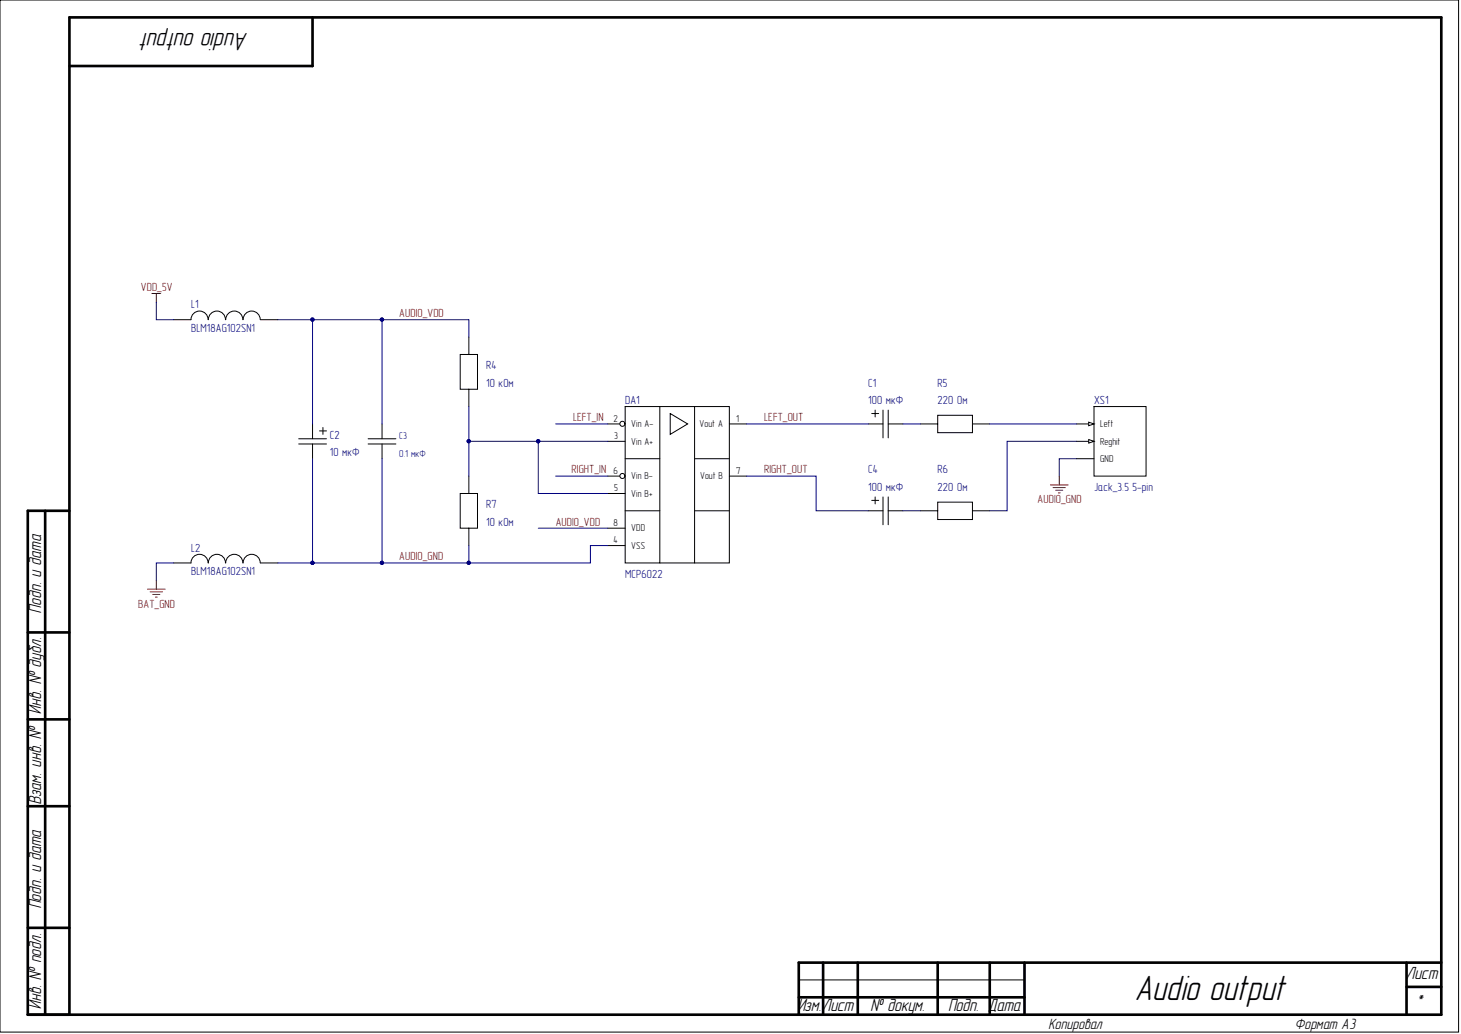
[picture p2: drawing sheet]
<svg xmlns="http://www.w3.org/2000/svg" width="420mm" height="297mm" viewBox="0 0 420 297" stroke-linecap="round" stroke-linejoin="round" font-family="sans-serif">
<g fill="none" stroke="#000" stroke-width=".76">
<path d="M89.8 5v14h-69.9M13 146.7v144.8M19.9 146.7h-11.9v144.8h406.1v-286.5h-394.2v286.5M8 181.7h11.9M8 206.7h11.9M8 231.6h11.9M8 266.5h11.9M236.5 276.5v15M246.5 276.5v15M269.4 276.5v15M284.4 276.5v15M294.4 276.5v15"/>
<path d="M404.2 276.5v15M414.1 276.5h-184.6v15M229.5 286.5h64.9M404.2 283.5h9.9"/>
</g>
<path d="M0 0h419.1v296.5h-419.1zM174.6 121.8h5M209.6 121.8h5M229.5 281.5h64.9" fill="none" stroke="#000" stroke-width=".29"/>
<circle cx="178.8" cy="121.7" r=".72" fill="#fff" stroke="#000" stroke-width=".29"/>
<path d="M174.6 126.8h5M174.6 136.8h5" fill="none" stroke="#000" stroke-width=".29"/>
<circle cx="178.8" cy="136.7" r=".72" fill="#fff" stroke="#000" stroke-width=".29"/>
<g fill="none" stroke="#000" stroke-width=".29">
<path d="M59.8 91.8a2.46 2.46 0 0 0-2.5-2.4 2.46 2.46 0 0 0-2.4 2.4h-5M64.8 91.8a2.46 2.46 0 0 0-2.5-2.4 2.46 2.46 0 0 0-2.4 2.4M69.8 91.8a2.46 2.46 0 0 0-2.5-2.4 2.46 2.46 0 0 0-2.4 2.4M74.8 91.8a2.46 2.46 0 0 0-2.5-2.4 2.46 2.46 0 0 0-2.4 2.4M74.8 91.8h5M134.7 96.8v5M132.2 101.8h5v10h-5zM134.7 111.8v5M179.6 116.8h10v44.9h-10zM189.6 116.8h10v44.9h-10M192.6 118.8l5 3-5 3zM199.6 116.8h10v44.9h-10"/>
<path d="M250.5 118.8h2M251.5 117.8v2M253.7 117.8v8M255.2 117.8v8M269.4 119.3h10v5h-10zM85.8 127.5h8M85.8 126h8M89.8 121.8v4.2M89.8 127.5v4.3M91.8 123.8h2M92.8 122.8v2M105.8 127.5h8"/>
<path d="M105.8 126h8M109.8 121.8v4.2M109.8 127.5v4.3M134.7 136.8v5M179.6 131.8h10M199.6 131.8h10M209.6 136.8h5M249.5 121.8h4.2M255.2 121.8h4.3M264.4 121.8h5M279.4 121.8h5M309.4 121.8h5"/>
<path d="M132.2 141.8h5v9.9h-5zM134.7 151.7v5M174.6 141.8h5M174.6 156.7h5M174.6 151.7h5M179.6 146.7h10M199.6 146.7h10M249.5 146.7h4.2M250.5 143.7h2M251.5 142.8v2M253.7 142.8v7.9M255.2 146.7h4.3"/>
<path d="M255.2 142.8v7.9M264.4 146.7h5M269.4 144.3h10v4.9h-10zM279.4 146.7h5M59.8 161.7a2.46 2.46 0 0 0-2.5-2.5 2.46 2.46 0 0 0-2.4 2.5h-5M64.8 161.7a2.46 2.46 0 0 0-2.5-2.5 2.46 2.46 0 0 0-2.4 2.5M69.8 161.7a2.46 2.46 0 0 0-2.5-2.5 2.46 2.46 0 0 0-2.4 2.5M74.8 161.7a2.46 2.46 0 0 0-2.5-2.5 2.46 2.46 0 0 0-2.4 2.5M74.8 161.7h5"/>
</g>
<path d="M43.6 84.3h2.6M44.9 84.3v2.5M301.8 139.3h5.1M304.4 136.8v2.5M302.6 140.1h3.5M303.4 140.8h2M304.1 141.6h.5M42.4 169.3h5M43.1 170h3.6M43.9 170.8h2M44.7 171.5h.5M44.9 166.7v2.6" fill="none" stroke="#800000" stroke-width=".29"/>
<g fill="none" stroke="#000080" stroke-width=".29">
<path d="M44.9 86.8v5h5M79.8 91.8h10v30M89.8 91.8h20M134.7 96.8v-5h-24.9v30M134.7 116.8v10h20M89.8 131.8v29.9h-10M109.8 131.8v29.9h24.9M134.7 126.8v10M159.7 121.8h14.9M159.7 136.8h14.9M174.6 126.8h-19.9v15h19.9M214.6 136.8h19.9v9.9h15"/>
<path d="M214.6 121.8h34.9M259.5 121.8h4.9M284.4 121.8h25M309.4 126.8h-20v19.9h-5M309.4 131.8h-5v5M134.7 156.7v5h34.9v-5h5M154.7 151.7h19.9M259.5 146.7h4.9M49.9 161.7h-5v5M89.8 161.7h20"/>
</g>
<g fill="#000080" stroke="#000080" stroke-width=".29">
<circle cx="154.6" cy="126.7" r=".47"/>
<circle cx="134.7" cy="126.7" r=".47"/>
<circle cx="134.7" cy="161.7" r=".47"/>
<circle cx="109.7" cy="161.7" r=".47"/>
<circle cx="89.8" cy="91.8" r=".47"/>
<circle cx="109.7" cy="91.8" r=".47"/>
<circle cx="89.8" cy="161.7" r=".47"/>
</g>
<path d="M312.8 121.3l1.6 .5-1.6 .5z" fill="#fff"/>
<path d="M309.4 126.8h5M312.8 121.3l1.6 .5-1.6 .5z" fill="none" stroke="#000" stroke-width=".29"/>
<path d="M312.8 126.3l1.6 .5-1.6 .5z" fill="#fff"/>
<path d="M314.4 116.8h14.9v20h-14.9zM309.4 131.8h5M312.8 126.3l1.6 .5-1.6 .5z" fill="none" stroke="#000" stroke-width=".29"/>
<text font-size="10.1" x="326.5" y="287.3">Audio output</text>
<text font-size="7.3" x="71" y="9.6" transform="rotate(-180 71 9.6)">Audio output</text>
<g font-size="5.1">
<text x="11.8" y="176.1" transform="rotate(-90 11.8 176.1)">Подп. и дата</text>
<text x="11.8" y="205" transform="rotate(-90 11.8 205)">Инв. № дубл.</text>
<text x="11.8" y="230.9" transform="rotate(-90 11.8 230.9)">Взам. инв. №</text>
<text x="11.8" y="260.9" transform="rotate(-90 11.8 260.9)">Подп. и дата</text>
<text x="404.2" y="281.4">Лист</text>
<text x="11.8" y="289.9" transform="rotate(-90 11.8 289.9)">Инв. № подл.</text>
<text x="229.2" y="290.4">Изм.Лист</text>
<text x="250.2" y="290.4">№ докум.</text>
<text x="272.6" y="290.4">Подп. Дата</text>
<text x="407.3" y="289.4">*</text>
</g>
<g font-size="4.3">
<text x="301.4" y="295.6">Копировал</text>
<text x="372.2" y="295.6">Формат А3</text>
</g>
<g font-size="3.4" fill="#800000">
<text x="40.5" y="83.6">VDD_5V</text>
<text x="114.7" y="91.1">AUDIO_VDD</text>
<text x="164.7" y="121">LEFT_IN</text>
<text x="219.6" y="121">LEFT_OUT</text>
<text x="164.2" y="136">RIGHT_IN</text>
<text x="219.6" y="136">RIGHT_OUT</text>
<text x="298.2" y="144.6">AUDIO_GND</text>
<text x="159.7" y="151">AUDIO_VDD</text>
<text x="114.7" y="161">AUDIO_GND</text>
<text x="39.7" y="174.6">BAT_GND</text>
</g>
<g font-size="3.4" fill="#000080">
<text x="54.9" y="88.6">L1</text>
<text x="54.9" y="95.4">BLM18AG102SN1</text>
<text x="139.7" y="106.1">R4</text>
<text x="139.7" y="111.1">10 кОм</text>
<text x="249.5" y="111.1">C1</text>
<text x="269.4" y="111.1">R5</text>
<text x="179.6" y="116">DA1</text>
<text x="249.5" y="116">100 мкФ</text>
<text x="269.4" y="116">220 Ом</text>
<text x="314.4" y="116">XS1</text>
<text x="94.8" y="126">C2</text>
<text x="94.8" y="131">10 мкФ</text>
<text x="249.5" y="136">C4</text>
<text x="269.4" y="136">R6</text>
<text x="249.5" y="141">100 мкФ</text>
<text x="269.4" y="141">220 Ом</text>
<text x="314.4" y="141">Jack_3.5 5-pin</text>
<text x="139.7" y="146">R7</text>
<text x="139.7" y="151">10 кОм</text>
<text x="54.9" y="158.5">L2</text>
<text x="54.9" y="165.3">BLM18AG102SN1</text>
<text x="179.6" y="166">MCP6022</text>
</g>
<g font-size="2.9">
<text x="176.3" y="121.1">2</text>
<text x="181.4" y="122.6">Vin A-</text>
<text x="201" y="122.6">Vout A</text>
<text x="211.6" y="121.1">1</text>
<text x="316.1" y="122.6">Left</text>
<text x="176.5" y="126.2">3</text>
<text x="181.4" y="127.7">Vin A+</text>
<text x="316.1" y="127.7">Reghit</text>
<text x="176.3" y="136.2">6</text>
<text x="181.4" y="137.7">Vin B-</text>
<text x="201.2" y="137.7">Vout B</text>
<text x="211.6" y="136.2">7</text>
<text x="316.1" y="132.7">GND</text>
<text x="176.5" y="141.1">5</text>
<text x="181.4" y="142.7">Vin B+</text>
<text x="176.3" y="151.1">8</text>
<text x="181.4" y="152.6">VDD</text>
<text x="176.3" y="156.1">4</text>
<text x="181.4" y="157.6">VSS</text>
</g>
<g font-size="2.9" fill="#000080">
<text x="114.7" y="131.2">0.1 мкФ</text>
<text x="114.7" y="126.2">C3</text>
</g>
</svg>
